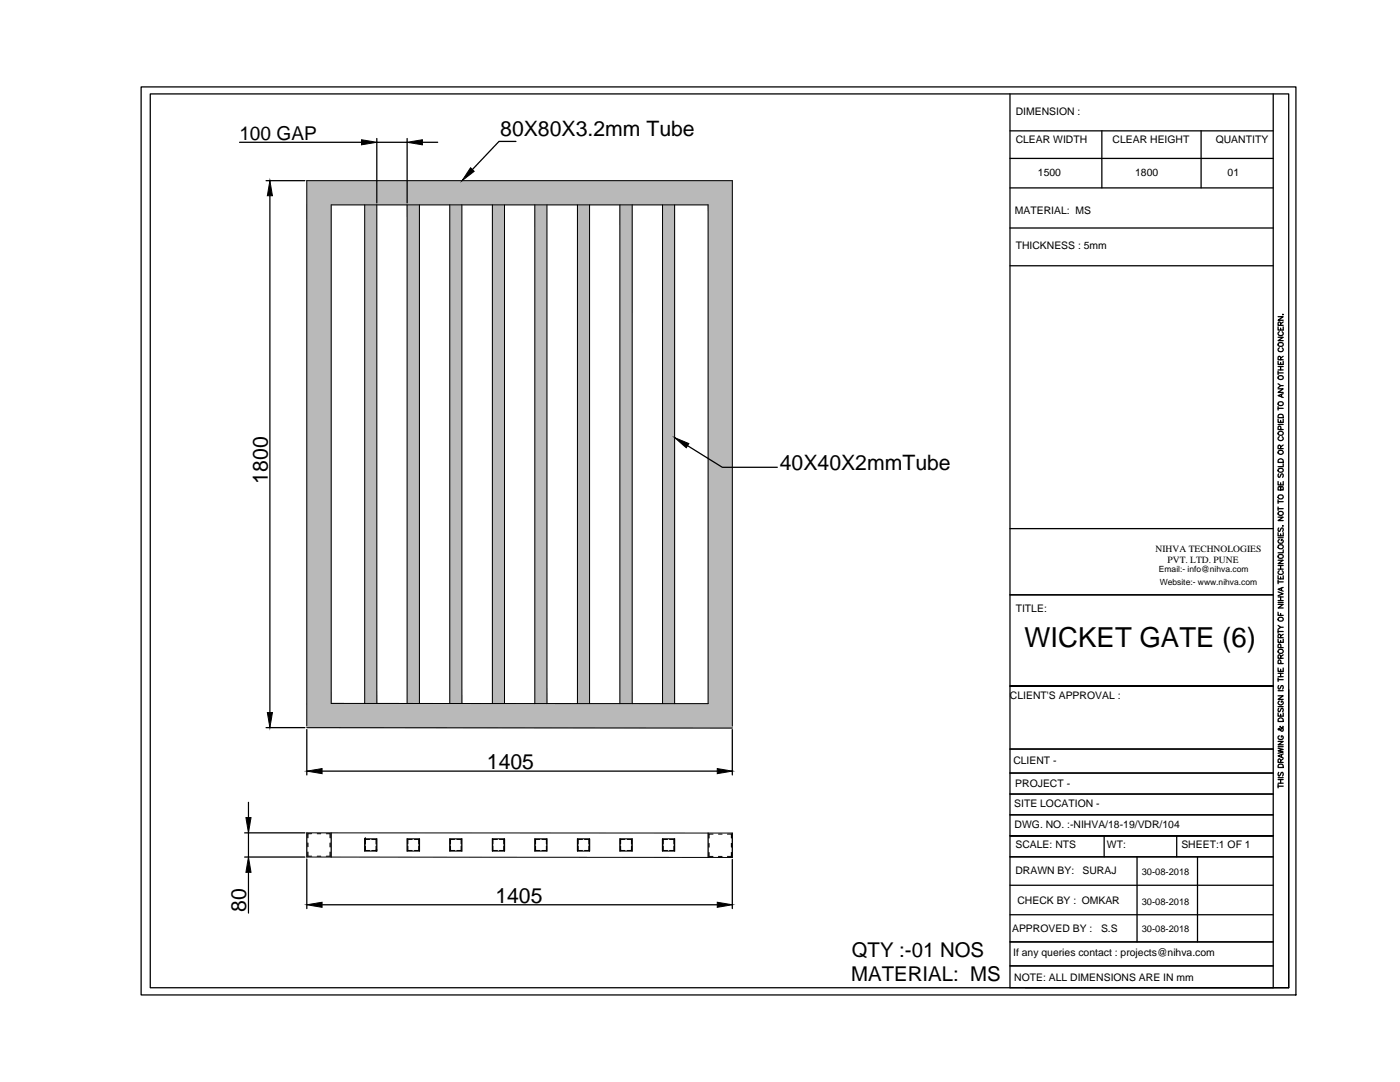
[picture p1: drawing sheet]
<svg xmlns="http://www.w3.org/2000/svg" width="279mm" height="216mm" viewBox="0 0 279 216" stroke-linecap="round" stroke-linejoin="round" font-family="sans-serif">
<!-- layer: 0 -->
<g fill="none" stroke="#000" stroke-width=".25">
<path d="M28.2 17.3h230.4v181.2h-230.4zM30 18.7h227.2v178.4h-227.2zM201.6 18.7v178.4h52.5v-178.4M47.8 28.4h24.4M53.1 36.1h7.7M53.9 39.1v103.1M75.2 27.6v12.9M75.2 28.4h6.1M81.3 27.6v12.9M84.3 28.4h3M103 28.2h-3.4l-5.3 5.6M201.6 26.1h52.5"/>
<path d="M201.6 37.5h52.5M201.6 31.6h52.5M219.9 26.1v11.4M239.7 26.1v11.4M201.6 45.5h52.5M201.6 53h52.5M255.1 77.6h1l-1 .7h1M255.1 72.1v.6h1v-.6M255.1 67.3h1l-1 .7h1M255.1 65.2v.7h1v-.7M255.1 63.2h1l-1 .7h1M255.1 74.1v.6"/>
<path d="M255.1 76.6l.5 .3M255.1 74.4h1M255.1 73.8h1M255.1 73.1h1M255.3 69.4a.39 .39 0 0 0-.2 .4 .39 .39 0 0 0 .4 .4h.2a.4 .4 0 0 0 .4-.3 .4 .4 0 0 0-.2-.5M255.3 66.2a.39 .39 0 0 0-.2 .4 .39 .39 0 0 0 .4 .4h.2a.4 .4 0 0 0 .4-.4 .4 .4 0 0 0-.2-.4M255.6 71.8l-.1-.6-.3-.1-.1 .7h1M255.6 64.9l-.1-.6h-.3l-.1 .6h1M255.6 65.5v.4M255.6 72.3v.4M255.6 73.1v.7M255.7 78.7v.5"/>
<path d="M256 62.7v.1zM256.1 78.6l-1 .3 1 .4M256.1 76.9h-.5l-.5 .5M256.1 71.1l-.5 .3M256.1 64.2l-.5 .4M137.2 88.9l7 4.3h10.9M255.1 96.1v.7h1v-.7M255.1 83.6v.7h1v-.7M255.1 81.1v.7M255.1 99.7v.7M255.1 84.7h1M255.1 81.5h1"/>
<path d="M255.1 91.8a.55 .55 0 0 1 .6-.3 .55 .55 0 0 1 .4 .4v.4h-1zM255.2 94.6l-.1 .2 .1 .4h.3l.3-.6 .3 .2-.1 .4M255.2 82.7h.8l.1 .6h-1zM255.3 87.2a.39 .39 0 0 0-.2 .4 .39 .39 0 0 0 .4 .3 .45 .45 0 0 0 .5-.1 .45 .45 0 0 0 0-.6h-.1M255.6 97.4l.1-.3h.3l.1 .3v.4h-1l.1-.7 .3 .1 .1 .6M255.6 89.5v-.4l-.3-.3-.2 .3v.4h1M255.6 83.9v.4M255.6 96.3v.5M255.6 85.7v-.6h-.4l-.1 .6h1M256.1 92.5v.6h-1M256.1 88.8l-.5 .4M201.6 118.7h52.5"/>
<path d="M201.6 105.5h52.5M255.1 118.1l1 .4-1 .4M255.1 114.9v.6h1v-.6M255.1 111.8h1l-1 .7h1M255.1 106.3v.6h1v-.6M255.1 103.2h1l-1 .7h1M255.1 101.2v.6M255.1 115.8v.7M255.1 119.8h1M255.1 119.1h1M255.1 116.1h1M255.1 113.6h1"/>
<path d="M255.1 112.8h1M255.1 107.3h1M255.1 101.5h1M255.1 100.1h1M255.2 105.4l-.1 .2 .1 .4 .3-.1 .3-.5h.2v.6M255.3 113.9a.37 .37 0 0 0-.2 .4 .37 .37 0 0 0 .4 .3h.2a.38 .38 0 0 0 .4-.3 .38 .38 0 0 0-.2-.4M255.3 107.7a.37 .37 0 0 0-.2 .4 .37 .37 0 0 0 .4 .3h.2a.36 .36 0 0 0 .4-.4 .36 .36 0 0 0-.4-.3v.2M255.6 106.5v.4M255.6 112.8v.8M255.6 115.1v.4M255.6 119.1v.7M255.7 117.3v.5"/>
<path d="M256 104.9v.1zM256.1 117.2l-1 .4 1 .4M256.1 109.7v.6h-1M254.1 136.9h-52.5h52.5M255.1 138.8h1l-1 .8h1M255.1 133.3v.7h1v-.7M255.1 127.5v.7h1v-.7M255.1 122.2v.6h1M255.1 120.6h1l-1 .7h1M255.1 125.7v.7M255.1 135.3v.7M255.1 137.8h1"/>
<path d="M255.1 135.6h1M255.1 135h1M255.1 134.4h1M255.1 126h1M255.1 124.8l.5 .4M255.1 120.2h1M255.2 136.8l-.1 .3 .1 .4 .3-.1 .3-.6 .2 .1v.6M255.3 139.9a.39 .39 0 0 0-.2 .4 .39 .39 0 0 0 .4 .4 .45 .45 0 0 0 .5-.2 .45 .45 0 0 0 0-.6h-.3v.3M255.6 131.3l-.1-.5-.3-.1-.1 .6h1M255.6 127.2l-.1-.6h-.3l-.1 .6h1M255.6 122.4v.4M255.6 127.8v.4"/>
<path d="M255.6 133.5v.5M255.6 134.4v.6M255.6 132.4v-.6l-.4-.1-.1 .7h1M255.6 129.2v-.6l-.3-.1-.2 .3v.4h1M256.1 125.2h-.5l-.5 .3M256.1 130.7l-.5 .3M256.1 126.6l-.5 .3M257.2 137.6v59.5h-52.5M53.1 145.2h7.7M61.2 145.6v9M64.3 153.9h78.8M146.1 145.6v9"/>
<path d="M201.6 149.5h52.5M201.6 154.2h52.5M201.6 158.4h52.5M255.1 149.3l1 .2-1 .3 1 .3-1 .2M255.1 147.9h1l-1 .7h1M255.1 142.3v.6h1v-.6M255.1 156.9h1M255.1 156.5v.7M255.1 156.3h1M255.1 155.6h1M255.1 155.2h1M255.1 149h1"/>
<path d="M255.1 141h1M255.1 143.5a.55 .55 0 0 1 .6-.3 .55 .55 0 0 1 .4 .4v.4h-1zM255.2 154.1l-.1 .3 .1 .4 .3-.1 .3-.6h.2l.1 .3-.1 .4M255.2 152.6h.8l.1 .5h-1zM255.2 141.3l-.1 .3 .1 .4 .3-.1 .3-.6 .2 .1v.6M255.3 146.8a.37 .37 0 0 0-.2 .5 .37 .37 0 0 0 .4 .3h.2a.36 .36 0 0 0 .4-.4 .36 .36 0 0 0-.4-.4v.3M255.5 144.9l-.1 .1a.61 .61 0 0 1 .6 .9h-.3l-.4-.5-.2 .1 .1 .2 .4-.2 .4-.3v-.3M255.6 152.1v-.4l-.3-.3-.2 .3v.4h1M255.6 142.5v.4M255.6 155.6v.7M255.7 150.6v.5M256.1 150.4l-1 .4 1 .4"/>
<path d="M256.1 151.4l-.5 .4M48.8 166.2h12M48.8 171h12M49.6 160.1v3M49.6 166.2v4.8M49.6 174.1v8.1M61.2 166.2v4.8M61.2 171.4v9.9M61.4 166.4v.8M61.4 168.2v.7M61.4 170v.8M65.9 166.4v.8"/>
<path d="M65.9 168.2v.8M65.9 170v.8M66.1 166.2v4.8M72.8 167.4v2.4M72.9 167.4h.1M72.9 167.5v.9M72.9 168.8v.9M75.1 169.8h.1M75.1 167.5v.9M75.1 168.8v.9M75.2 167.4v2.4M81.3 167.4v2.4"/>
<path d="M81.4 167.5v.9M81.4 168.8v.9M83.6 167.5v.9M83.6 168.8v.9M83.7 167.4v2.4M89.8 167.4v2.4M89.9 167.5v.9M89.9 168.8v.9M92 167.5v.9M92 168.8v.9M92.2 167.4v2.4M98.3 167.4v2.4"/>
<path d="M98.4 167.5v.9M98.4 168.8v.9M100.6 167.5v.9M100.6 168.8v.9M100.7 167.4v2.4M106.7 167.4v2.4M106.9 167.5v.9M106.9 168.8v.9M109.1 167.5v.9M109.1 168.8v.9M109.1 167.4v2.4M115.2 167.4v2.4"/>
<path d="M115.4 167.5v.9M115.4 168.8v.9M117.5 167.5v.9M117.5 168.8v.9M117.7 167.4v2.4M123.7 167.4v2.4M123.8 167.5v.9M123.8 168.8v.9M126 167.5v.9M126 168.8v.9M126.2 167.4v2.4M132.2 167.4v2.4"/>
<path d="M132.3 167.5v.9M132.3 168.8v.9M134.5 167.5v.9M134.5 168.8v.9M134.6 167.4v2.4M141.3 166.2v4.9M141.5 166.4v.8M141.5 168.3v.7M141.5 170.1v.8M146 166.4v.8M146 168.3v.7M146 170.1v.8"/>
<path d="M146.1 166.2v4.9M146.1 171.5v9.8M201.6 162.6h52.5M201.6 171h52.5M201.6 176.6h52.5M220.4 166.8v4.2M226.9 171v16.9M234.8 166.8v4.2M239 171v16.9M254.1 166.8h-52.5h52.5M64.3 180.5h78.8M201.6 187.9h52.5"/>
<path d="M201.6 192.7h52.5M201.6 182.5h52.5"/>
<circle cx="255.5" cy="68.7" r=".48"/>
<circle cx="255.5" cy="75.3" r=".48"/>
<circle cx="255.5" cy="90.2" r=".48"/>
<circle cx="255.5" cy="80.5" r=".48"/>
<circle cx="255.5" cy="86.5" r=".48"/>
<circle cx="255.5" cy="93.8" r=".48"/>
<circle cx="255.5" cy="99.2" r=".49"/>
<circle cx="255.5" cy="102.4" r=".48"/>
<circle cx="255.5" cy="111" r=".48"/>
<circle cx="255.5" cy="109.1" r=".49"/>
<circle cx="255.5" cy="123.6" r=".48"/>
<circle cx="255.5" cy="130" r=".49"/>
</g>
<g fill="#b9b9b9" stroke="#b9b9b9" stroke-width=".2">
<path d="M61.2 140.4h84.9v4.8z"/>
<path d="M115.2 40.9h2.5v99.5z"/>
<path d="M123.7 40.9h2.5l-.1 99.8z"/>
<path d="M72.8 40.9h2.4v99.5z"/>
<path d="M81.3 40.9h2.4v99.5z"/>
<path d="M89.8 40.9h2.4v99.5z"/>
<path d="M98.3 40.9h2.4v99.5z"/>
<path d="M106.7 40.9h2.4v99.5z"/>
<path d="M132.2 40.9h2.4v99.5z"/>
<path d="M61.2 36.1v4.8h84.9zM61.2 36.1h84.9v4.8z"/>
<path d="M141.3 40.9v99.5h4.8zM141.3 40.9h4.8v99.5z"/>
<path d="M61.2 40.9v99.5h4.9zM61.2 40.9h4.9v99.5z"/>
<path d="M141.3 140.4h4.8zM141.3 140.4h4.8z"/>
<path d="M61.2 140.4h80.1zM61.2 140.4h80.1z"/>
<path d="M61.2 140.4v4.8h84.9zM61.2 145.2l84.9 .1z"/>
<path d="M115.2 140.4h2.5zM115.2 40.9l2.5 99.5h-2.5z"/>
<path d="M123.7 140.7h2.4zM123.7 40.9l2.4 99.8h-2.4z"/>
<path d="M72.7 140.4h2.5zM72.8 40.9l2.4 99.5h-2.5z"/>
<path d="M81.3 140.4h2.4zM81.3 40.9l2.4 99.5h-2.4z"/>
<path d="M89.8 140.4h2.4zM89.8 40.9l2.4 99.5h-2.4z"/>
<path d="M98.2 140.4h2.5zM98.3 40.9l2.4 99.5h-2.5z"/>
<path d="M106.7 140.4h2.4zM106.7 40.9l2.4 99.5h-2.4z"/>
<path d="M132.2 140.4h2.4zM132.2 40.9l2.4 99.5h-2.4z"/>
</g>
<g fill="none" stroke="#000" stroke-width=".2">
<path d="M66.1 40.9h75.2v99.5h-75.2zM72.8 40.9v99.5M75.2 40.9v99.5M81.3 40.9v99.5M83.7 40.9v99.5M89.8 40.9v99.5M92.2 40.9v99.5M98.3 40.9v99.5M100.7 40.9v99.5M106.7 40.9v99.5M109.1 40.9v99.5M115.2 40.9v99.5"/>
<path d="M117.7 40.9v99.5M123.7 40.9v99.5M126.2 40.9v99.5M132.2 40.9v99.5M134.6 40.9v99.5M61.2 144.9v-108.8h84.9v108.8M61.2 145.2l84.9 .1M61.2 166.2h84.9M61.2 171l84.9 .1M61.4 166.4h.8M61.4 170.8h.8M63.3 166.4h.7"/>
<path d="M63.3 170.8h.7M65.1 166.4h.8M65.1 170.8h.8M72.8 167.5h.1M72.8 167.4h2.4M72.8 169.8h2.4M72.9 167.5h.9M72.9 169.7h.9M74.2 167.5h.9M74.2 169.7h.9M75.2 169.7h.1M81.3 167.4h2.4"/>
<path d="M81.3 169.8h2.4M81.4 167.5h.9M81.4 169.7h.9M82.7 167.5h.9M82.7 169.7h.9M89.8 167.4h2.4M89.8 169.8h2.4M89.9 167.5h.9M89.9 169.7h.9M91.2 167.5h.8M91.2 169.7h.8M98.3 167.4h2.4"/>
<path d="M98.3 169.8h2.4M98.4 167.5h.9M98.4 169.7h.9M99.7 167.5h.9M99.7 169.7h.9M106.7 167.4h2.4M106.7 169.8h2.4M106.9 167.5h.9M106.9 169.7h.9M108.1 167.5h1M108.1 169.7h1M115.2 167.4h2.5"/>
<path d="M115.2 169.8h2.5M115.4 167.5h.9M115.4 169.7h.9M116.6 167.5h.9M116.6 169.7h.9M123.7 167.4h2.5M123.7 169.8h2.5M123.8 167.5h.9M123.8 169.7h.9M125.2 167.5h.8M125.2 169.7h.8M132.2 167.4h2.4"/>
<path d="M132.2 169.8h2.4M132.3 167.5h.9M132.3 169.7h.9M133.6 167.5h.9M133.6 169.7h.9M141.5 166.4h.8M141.5 170.9h.8M143.4 170.9h.7M143.4 166.4h.7M145.2 166.4h.8M145.2 170.9h.8"/>
</g>
<path d="M53.9 36.1l.5 3h-1zM72.2 27.9l3 .5-3 .5zM81.3 28.4l3-.5v1zM93.9 33.5l.7 .7-2.4 1.9zM134.6 87.3l2.9 1.2-.5 .9zM53.4 142.2h1l-.5 3zM61.2 153.9l3.1-.5v1zM143.1 153.4l3 .5-3 .5zM49.1 163.1h1l-.5 3.1zM49.6 171l.5 3.1h-1zM61.2 180.5l3.1-.5v1zM143.1 180l3 .5-3 .5z" fill="#000" stroke="#000" stroke-width=".2"/>
<text font-size="5.5" x="204.5" y="129.1">WICKET GATE (6)</text>
<g font-size="4.2">
<text x="99.8" y="27.2">80X80X3.2mm Tube</text>
<text x="155.6" y="93.7">40X40X2mmTube</text>
<text x="53.4" y="96.5" transform="rotate(-90 53.4 96.5)">1800</text>
<text x="97.2" y="153.4">1405</text>
<text x="49.1" y="182" transform="rotate(-90 49.1 182)">80</text>
<text x="98.9" y="180.1">1405</text>
</g>
<g font-size="4.1">
<text x="170" y="191">QTY :-01 NOS</text>
<text x="169.9" y="195.7">MATERIAL: MS</text>
</g>
<text font-size="3.8" x="47.8" y="28">100 GAP</text>
<g font-size="2.1">
<text x="202.7" y="22.9">DIMENSION :</text>
<text x="202.7" y="28.6">CLEAR WIDTH</text>
<text x="222.1" y="28.6">CLEAR HEIGHT</text>
<text x="242.6" y="28.6">QUANTITY</text>
<text x="207.2" y="35">1500</text>
<text x="226.5" y="35.1">1800</text>
<text x="245" y="35.1">01</text>
<text x="202.5" y="42.7">MATERIAL: MS</text>
<text x="202.7" y="49.8">THICKNESS : 5mm</text>
<text x="202.7" y="122.1">TITLE:</text>
<text x="201.6" y="139.4">CLIENT'S APPROVAL :</text>
<text x="202.2" y="152.5">CLIENT -</text>
<text x="202.4" y="161.1">SITE LOCATION -</text>
<text x="202.6" y="157">PROJECT -</text>
<text x="202.5" y="165.2">DWG. NO. :-NIHVA/18-19/VDR/104</text>
<text x="202.7" y="169.3">SCALE: NTS</text>
<text x="220.9" y="169.1">WT:</text>
<text x="235.8" y="169.3">SHEET:1 OF 1</text>
<text x="202.7" y="174.5">DRAWN BY:</text>
<text x="216" y="174.5">SURAJ</text>
<text x="202" y="186">APPROVED BY :</text>
<text x="203" y="180.4">CHECK BY : OMKAR</text>
<text x="219.7" y="186">S.S</text>
<text x="202.2" y="190.8">If any queries contact : projects@nihva.com</text>
<text x="202.4" y="195.7">NOTE: ALL DIMENSIONS ARE IN mm</text>
</g>
<g font-size="1.9">
<text x="230.6" y="110.2">NIHVA TECHNOLOGIES</text>
<text x="233" y="112.3">PVT. LTD. PUNE</text>
<text x="227.9" y="174.7">30-08-2018</text>
<text x="227.9" y="180.5">30-08-2018</text>
<text x="227.9" y="186">30-08-2018</text>
</g>
<g font-size="1.7">
<text x="231.3" y="114.2">Email:- info@nihva.com</text>
<text x="231.5" y="116.7">Website:- www.nihva.com</text>
</g>
</svg>
